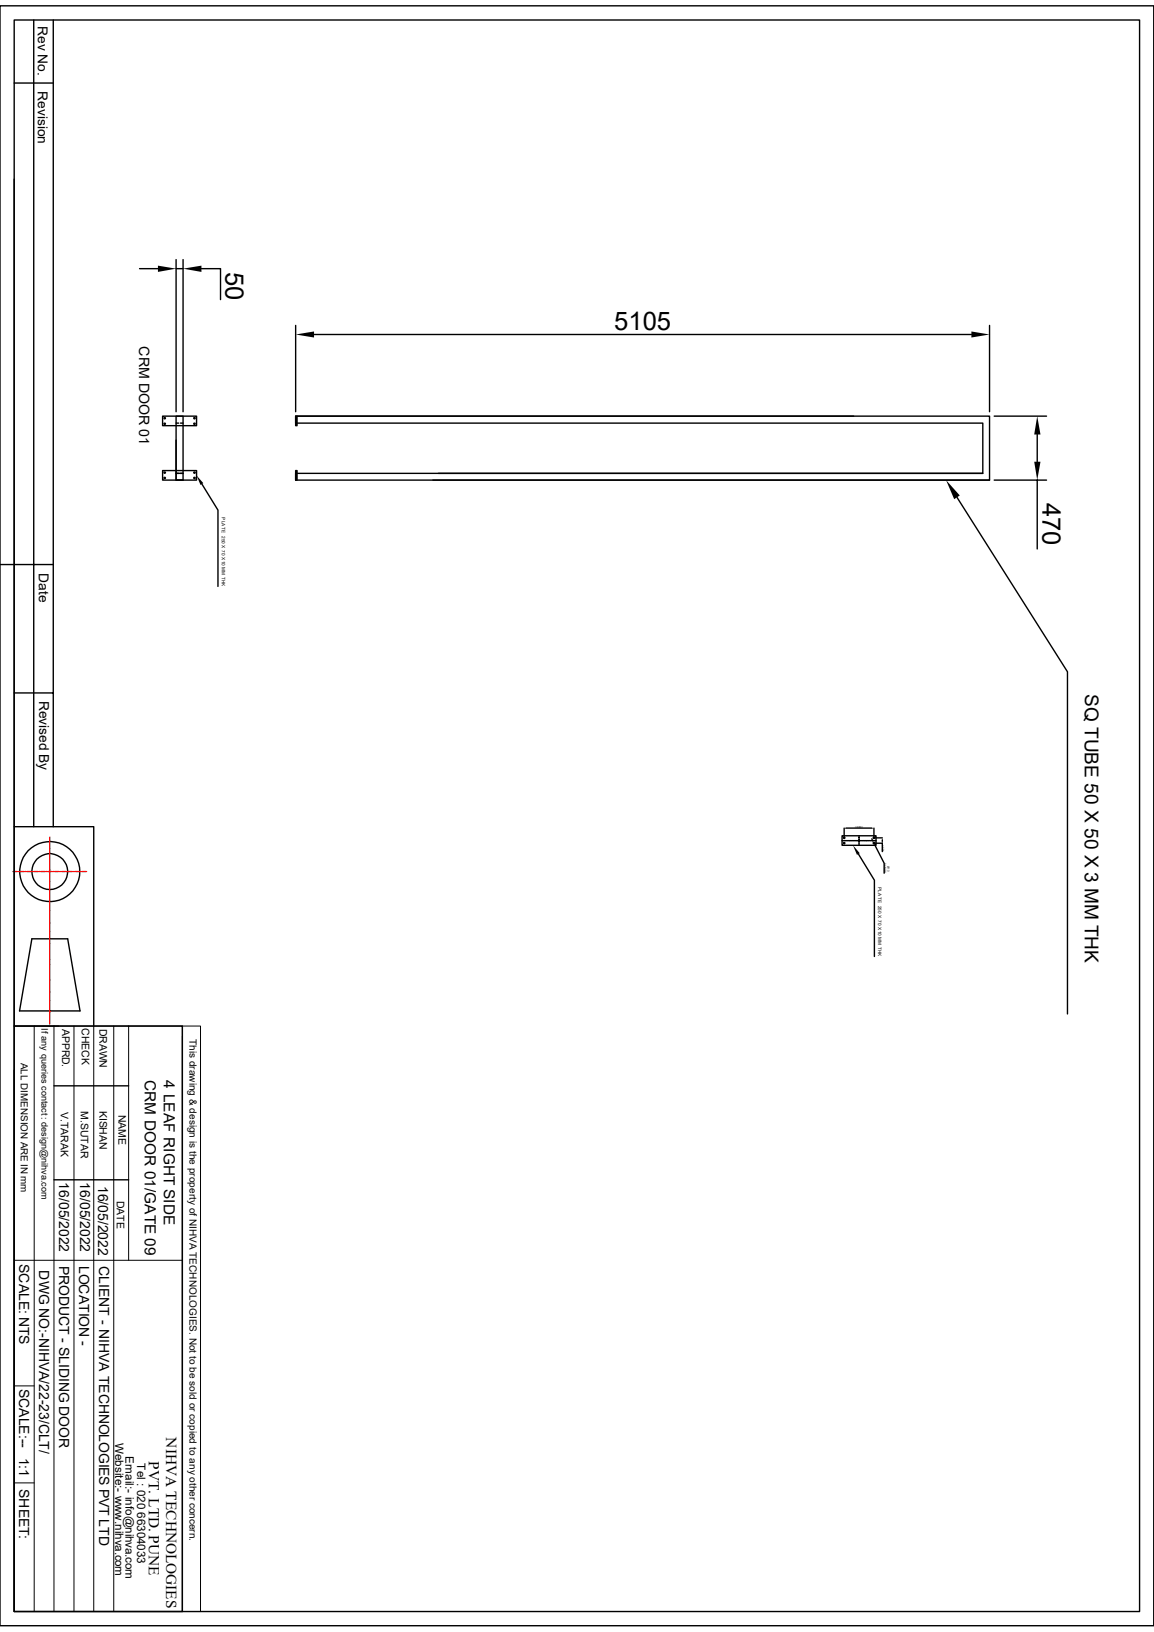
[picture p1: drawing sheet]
<svg xmlns="http://www.w3.org/2000/svg" width="210mm" height="297mm" viewBox="0 0 210 297" stroke-linecap="round" stroke-linejoin="round" font-family="sans-serif">
<g fill="none" stroke="#000" stroke-width=".25">
<path d="M0 1.1h210v294.8h-210zM2.6 3.6h204.8v289.7h-204.8zM2.6 15.1h7.1M6.1 3.6v146.9M9.7 3.6v146.9M2.6 32.6v117.9h14.5v36.2M25.4 48.9h3.3M32 47.2v27.7M32 48.9h1.3M33.3 47.2v27.7M36.7 48.9h3.4v5.6M53.8 59.2v15.7"/>
<path d="M180.1 59.2v15.7M29.6 75.7h6.2v1.8h-6.2zM29.8 76h.3v.2h-.1zM29.8 77h.3v.2l-.1 .1zM32 75.7h1.3v11.7h-1.3zM32 77h.5M32.9 77h.4M35.3 77h.2v.2l-.1 .1zM35.3 76h.2v.2h-.1zM53.8 75.7h.3v1.8h-.3zM54.1 75.7h126v11.7h-126.3v-1.3h125.1M54.1 77h124.8v9.1h-99.1"/>
<path d="M57.1 60.9h119.7M155.4 75.7h-101.6v1.3M180.9 75.7h9.6M188.8 79.1v4.9M29.6 85.6h6.2v1.8h-6.2zM29.8 85.9h.3v.2h-.1zM29.8 86.9h.3v.1l-.1 .1zM32 80.1v7.3h1.3M32 86.1h.6M33.3 86.1h-.6M35.3 86.9h.2v.1l-.1 .1zM35.3 85.9h.2v.2h-.1z"/>
<path d="M36.7 88.1l3 4.7v13.9M53.8 85.6h.3v1.8h-.3zM78.8 87.4h101.3M174.2 90.5l20.1 31.8v62.2M180.9 87.4h9.6M188.8 87.4v12.5M0 102.7h9.7M2.6 126.1h7.1M2.6 150.5v36.2M153.2 152.1h6.2v1.7h-6.2zM153.2 153h.3M153.5 152.4h.3v.1l-.2 .1z"/>
<path d="M153.5 153.4h.3v.1l-.2 .1zM153.6 153h.3M153.6 150.7v1.8M154 153h.3M154 150.7h4.7M154.3 153h.7M155.1 153h.3M155.4 153h.3M155.8 153h.7M156.2 155.4l2.9 4.8v13.9M156.3 152.1v.6M156.3 152.8v.3"/>
<path d="M156.3 153.2v.3M156.3 153.6v.2M156.5 153h.3M156.9 153h.3M157.3 153h.6M158 153h.3M158.4 153h.3M158.7 152.7l.1 .3h.3M158.9 153.4h.3v.1l-.2 .1zM158.9 152.4h.3v.1l-.2 .1zM159 153.3l.1 .3M159 150.7v1.8"/>
<path d="M159.1 152.5h1.5M159.1 153.5h1.5v1.5M159.2 153h.2M159.3 154l1.6 3.1v1.8M160.6 152.9v.2M5.8 170.9h6.5l2.3 13.1h-11zM2.6 186.7h30.6v106.6h-30.6zM2.6 194.8v98.5M9.8 197.6h13.6M9.8 214.7h13.6"/>
<circle cx="9.1" cy="158.6" r="5.5"/>
<circle cx="9.1" cy="158.6" r="3.3"/>
</g>
<g fill="#000">
<path d="M28.7 48.3l3.3 .6-3.3 .6zM33.3 48.9l3.4-.6v1.2zM53.8 60.9l3.3-.6v1.1zM176.8 60.3l3.3 .6-3.3 .5zM188.8 75.7l.6 3.4h-1.2zM35.8 86.5l1.2 1.4-.5 .4zM172.2 87.4l2.5 2.8-1 .6zM188.2 84h1.2l-.6 3.4zM153.6 150.7h.4v.1zM155.2 153.8l1.3 1.5-.5 .3zM158.7 150.7h.3l-.3 .1zM158.7 153h.2l.1 .3z"/>
<path d="M159.1 153.6l.2 .3v.1zM160.6 152.5v.4h-.1zM160.5 153.1h.1v.4z"/>
</g>
<path d="M2.6 186.7h30.6M6.2 186.7v106.6M9.8 186.7v106.6M13.5 186.7v106.6M17.1 186.7v106.6M20.7 186.7v106.6M23.4 186.7v42.7M33.2 186.7h3.3v106.6h-3.3zM33.2 188.6v104.7M2.6 229.4h30.6M2.6 252.2h3.6M2.6 269.9h3.6" fill="none" stroke="#000" stroke-width=".18"/>
<g fill="none" stroke="#f00" stroke-width=".25">
<path d="M2.4 158.6h.8M3.3 158.6h.2M3.6 158.6h.8M4.6 158.6h.1M4.9 158.6h.8M5.8 158.6h.2M6.1 158.6h.8M7.1 158.6h.1M7.4 158.6h.8M8.3 158.6h.2M8.7 158.6h.7M9.1 152.4v.4"/>
<path d="M9.1 153v.1M9.1 153.3v.8M9.1 154.2v.2M9.1 154.5v.8M9.1 155.5v.1M9.1 155.8v.7M9.1 156.7v.2M9.1 157.1v.7M9.1 158v.2M9.1 158.3v.8M9.1 159.3v.1M9.1 159.6v.8"/>
<path d="M9.6 158.6h.2M9.9 158.6h.8M10.9 158.6h.1M11.2 158.6h.8M12.1 158.6h.2M12.4 158.6h.8M13.4 158.6h.1M13.7 158.6h.8M14.6 158.6h.2M14.9 158.6h.8M9.1 160.5v.2M9.1 160.8v.8"/>
<path d="M9.1 161.8v.1M9.1 162.1v.8M9.1 163v.2M9.1 163.3v.8M9.1 164.3v.1M9.1 164.6v.8M9.1 165.5v.2M9.1 165.8v.8M9.1 166.8v.1M9.1 167.1v.8M9.1 168v.2M9.1 168.4v.7"/>
<path d="M9.1 169.3v.2M9.1 169.6v.8M9.1 170.6v.1M9.1 170.9v.8M9.1 171.8v.2M9.1 172.1v.8M9.1 173.1v.1M9.1 173.4v.8M9.1 174.3v.2M9.1 174.6v.8M9.1 175.6v.1M9.1 175.9v.8"/>
<path d="M9.1 176.8v.2M9.1 177.2v.7M9.1 178.1v.2M9.1 178.4v.8M9.1 179.4v.1M9.1 179.7v.8M9.1 180.6v.2M9.1 180.9v.8M9.1 181.9v.1M9.1 182.2v.8M9.1 183.1v.2M9.1 183.4v.8"/>
<path d="M9.1 184.4v.1M9.1 184.7v.8M9.1 185.6v.2M9.1 185.9v.5"/>
</g>
<g font-size="4.7">
<text x="41" y="49.6" transform="rotate(90 41 49.6)">50</text>
<text x="111.8" y="60">5105</text>
<text x="189.7" y="91.5" transform="rotate(90 189.7 91.5)">470</text>
</g>
<text font-size="3.5" x="197.4" y="126.3" transform="rotate(90 197.4 126.3)">SQ TUBE 50 X 50 X 3 MM THK</text>
<g font-size="2.8">
<text x="26.4" y="196.6" transform="rotate(90 26.4 196.6)">CRM DOOR 01/GATE 09</text>
<text x="29.8" y="196.6" transform="rotate(90 29.8 196.6)">4 LEAF RIGHT SIDE</text>
<text x="30.3" y="261.6" transform="rotate(90 30.3 261.6)">NIHVA TECHNOLOGIES</text>
<text x="27.1" y="265.9" transform="rotate(90 27.1 265.9)">PVT. LTD. PUNE</text>
</g>
<text font-size="2.6" x="25.3" y="63" transform="rotate(90 25.3 63)">CRM DOOR 01</text>
<g font-size="2.5">
<text x="6.9" y="4.7" transform="rotate(90 6.9 4.7)">Rev No.</text>
<text x="6.9" y="16.6" transform="rotate(90 6.9 16.6)">Revision</text>
<text x="7.1" y="104.3" transform="rotate(90 7.1 104.3)">Date</text>
<text x="7.1" y="127.5" transform="rotate(90 7.1 127.5)">Revised By</text>
<text x="10.8" y="215.2" transform="rotate(90 10.8 215.2)">16/05/2022</text>
<text x="14.6" y="215.2" transform="rotate(90 14.6 215.2)">16/05/2022</text>
<text x="17.9" y="215.8" transform="rotate(90 17.9 215.8)">16/05/2022</text>
<text x="3.5" y="230" transform="rotate(90 3.5 230)">SCALE: NTS</text>
<text x="7.2" y="231.2" transform="rotate(90 7.2 231.2)">DWG NO:-NIHVA/22-23/CLT/</text>
<text x="10.8" y="230.3" transform="rotate(90 10.8 230.3)">PRODUCT - SLIDING DOOR</text>
<text x="14.4" y="230.3" transform="rotate(90 14.4 230.3)">LOCATION -</text>
<text x="18" y="230.4" transform="rotate(90 18 230.4)">CLIENT - NIHVA TECHNOLOGIES PVT LTD</text>
<text x="3.5" y="252.7" transform="rotate(90 3.5 252.7)">SCALE:--</text>
<text x="3.5" y="265.3" transform="rotate(90 3.5 265.3)">1:1</text>
<text x="3.5" y="271" transform="rotate(90 3.5 271)">SHEET:</text>
</g>
<g font-size="2.1">
<text x="21" y="262.6" transform="rotate(90 21 262.6)">Website:- www.nihva.com</text>
<text x="22.9" y="265" transform="rotate(90 22.9 265)">Email:- info@nihva.com</text>
<text x="25" y="266.3" transform="rotate(90 25 266.3)">Tel : 020 66304033</text>
</g>
<g font-size="1.9">
<text x="11.3" y="187.2" transform="rotate(90 11.3 187.2)">APPRD.</text>
<text x="14.9" y="187.1" transform="rotate(90 14.9 187.1)">CHECK</text>
<text x="18.1" y="187.2" transform="rotate(90 18.1 187.2)">DRAWN</text>
<text x="11.1" y="202.4" transform="rotate(90 11.1 202.4)">V.TARAK</text>
<text x="14.7" y="202.2" transform="rotate(90 14.7 202.2)">M.SUTAR</text>
<text x="18.1" y="202.1" transform="rotate(90 18.1 202.1)">KISHAN</text>
<text x="21.6" y="202.9" transform="rotate(90 21.6 202.9)">NAME</text>
<text x="21.3" y="218.5" transform="rotate(90 21.3 218.5)">DATE</text>
</g>
<g font-size="1.8">
<text x="34.5" y="189.1" transform="rotate(90 34.5 189.1)">This drawing &amp; design is the property of NIHVA TECHNOLOGIES. Not to be sold or copied to any other concern.</text>
<text x="3.8" y="193.4" transform="rotate(90 3.8 193.4)">ALL DIMENSION ARE IN mm</text>
</g>
<text font-size="1.7" x="7.5" y="187.2" transform="rotate(90 7.5 187.2)">If any queries contact : design@nihva.com</text>
<g font-size=".8">
<text x="40.3" y="94.2" transform="rotate(90 40.3 94.2)">PLATE 250 X 70 X 10 MM THK</text>
<text x="159.8" y="161.5" transform="rotate(90 159.8 161.5)">PLATE 250 X 70 X 10 MM THK</text>
</g>
<g font-size=".5">
<text x="155.6" y="150.7">=220=</text>
<text x="160.6" y="153.8" transform="rotate(90 160.6 153.8)">=40=</text>
<text x="160.9" y="157.1" transform="rotate(90 160.9 157.1)">04 NOS</text>
<text x="161.5" y="157.6" transform="rotate(90 161.5 157.6)">Ø13</text>
</g>
</svg>
